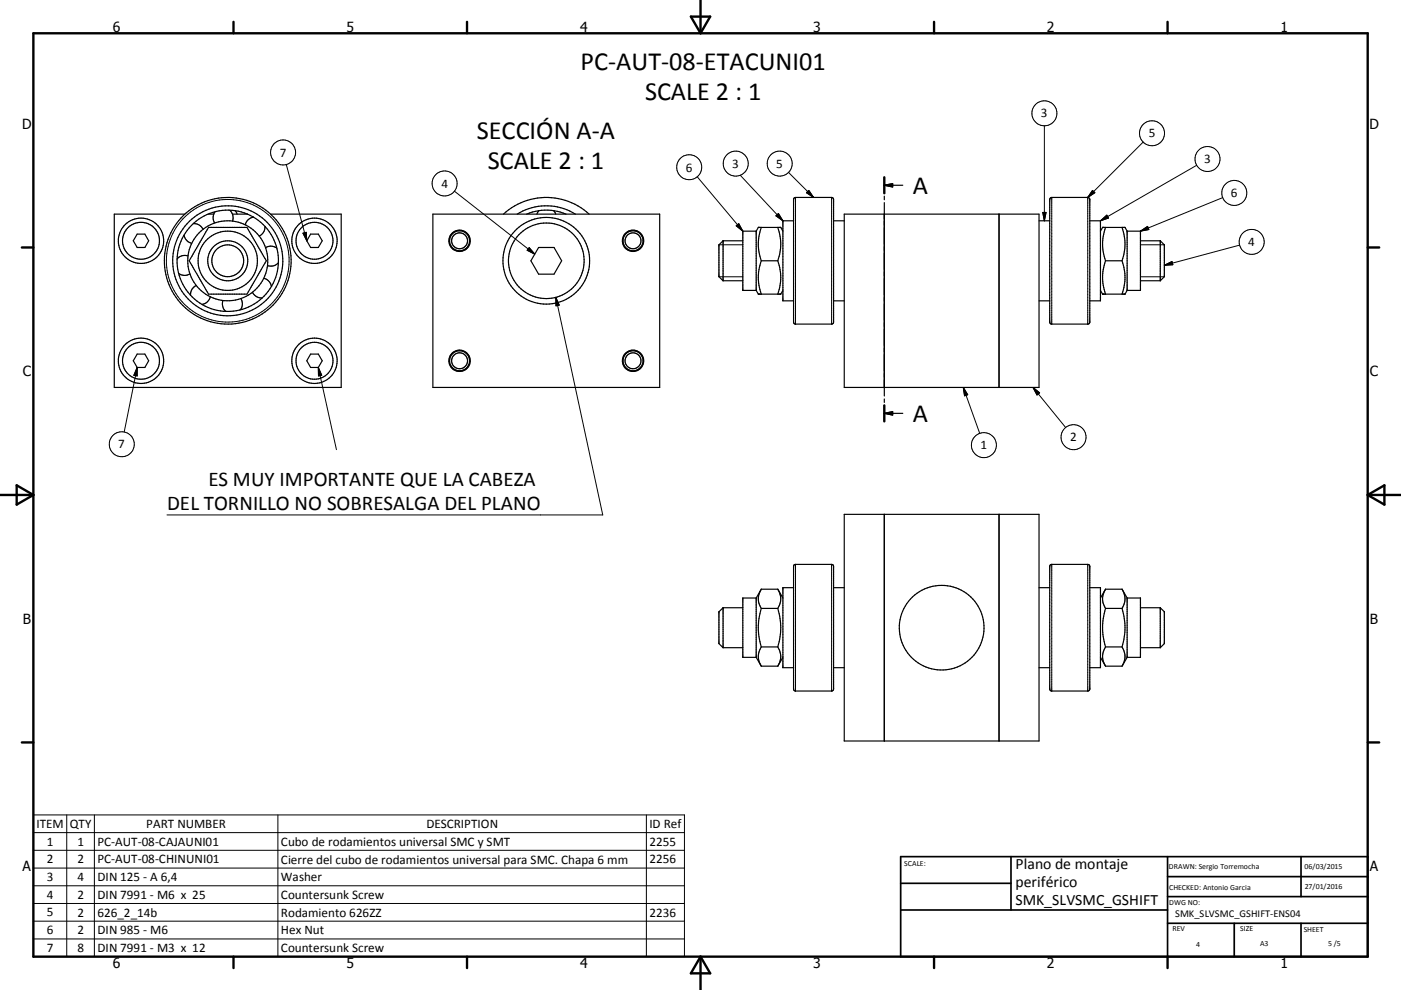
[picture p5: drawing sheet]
<svg xmlns="http://www.w3.org/2000/svg" width="420mm" height="297mm" viewBox="0 0 420 297" stroke-linecap="round" stroke-linejoin="round" font-family="sans-serif">
<g fill="none" stroke="#000" stroke-width=".36">
<path d="M238.1 59.4l11.2-.2 .6 .4v37.1l-.4 .5h-11l-.6-.4v-37zM265.1 53.2v4.8M265.1 58.9v1M265.1 55.6h5.6M265.1 55.6l2.5-.5v1zM315 59.4l11.1-.2 .6 .4v37.1l-.4 .5h-11l-.6-.4v-37zM41.1 70.2h2.3l1.2 2-1.2 2h-2.3l-1.1-2zM55.2 70.5a3 3 0 0 0 2.3 2.5M55.4 64.2h-21.1v52h68v-52h-21.2M56.4 76.8a3 3 0 0 0-3.3 .8M57.9 67.1a2.99 2.99 0 0 1 3 1.7M62.4 64.2h1.7"/>
<path d="M62.5 68.2h11.5l5.4 9.3 .4 .7-5.8 10h-11.5l-5.4-9.3-.4-.7zM64.1 64.2l-.2 1.2 .4 1.5M64.5 63.5l-.4 .7M68.9 63a3.1 3.1 0 0 1 .8 3.3M69.7 64.2h4.5M70.5 63.2l.6 1M76 65.2a3 3 0 0 0-2.5 2.2M79.4 67.9a3 3 0 0 1-1.7 2.9M79.6 74.3a2.98 2.98 0 0 1 3.4 .2M83.5 78.8a2.98 2.98 0 0 1-3.3 .9M93.1 70.2h2.3l1.2 2-1.2 2h-2.3l-1.1-2zM129.8 64.2h68v52h-68z"/>
<path d="M150.9 64.2a19 19 0 0 1 25.7 0M155.1 64.2a16.5 16.5 0 0 1 17.4 0M157.9 64.2a15.2 15.2 0 0 1 11.8 0M161.5 74.2h4.6l2.3 4-2.3 4h-4.6l-2.3-4zM161.6 63.2l-.7 1M166 63.2l.6 1M216.8 72.2v12M216.8 72.2l-1.3 1.3v9.5l1.3 1.2M216.8 72.2h5.9M226.7 69.3h-4v17.8h4M226.7 69.3v17.8M226.7 69.3l.7-1.1h6.7l.6 1.1"/>
<path d="M228.2 78.2a14.3 14.3 0 0 0 0 10M228.2 68.2a14.3 14.3 0 0 0 0 10M228.2 78.2h5M233.2 68.2a14.5 14.5 0 0 1 0 10M233.2 78.2a14.6 14.6 0 0 1 0 10M237.9 66.2h-3.2v24h3.2M249.9 66.2h3.2M253.1 64.2h58.4v52h-58.4zM265.1 60.8v58M299.5 64.2v52M311.5 66.2h3.2M326.7 66.2h3.2v24h-3.2"/>
<path d="M329.9 69.3l.7-1.1h6.7l.6 1.1M331.4 78.2h5M331.4 78.2a14.3 14.3 0 0 0 0 10M331.4 68.2a14.3 14.3 0 0 0 0 10M336.4 68.2a14.5 14.5 0 0 1 0 10M336.4 78.2l.7 2.7a14.2 14.2 0 0 1-.7 7.3M337.9 69.3h4v17.8h-4M337.9 69.3v17.8M341.9 72.2h6M347.9 72.2v12M347.9 72.2l1.2 1.3v9.5l-1.2 1.2M53.5 82a3 3 0 0 0 3.4 .2"/>
<path d="M58.8 85.7a2.97 2.97 0 0 0-1.7 2.9M63 89a3 3 0 0 1-2.4 2.3M66.8 90.1a3.1 3.1 0 0 0 .9 3.3M72.2 89.6a2.99 2.99 0 0 1-.1 3.4M75.7 87.7a2.97 2.97 0 0 0 2.9 1.7M79.1 83.5a3 3 0 0 1 2.3 2.5M216.8 84.2h5.9M226.7 87.1l.7 1.1h6.7l.6-1.1M249.9 90.2h3.2M311.5 90.2h3.2M329.9 87.1l.7 1.1h6.7l.6-1.1M341.9 84.2h6"/>
<path d="M41.1 106.2h2.3l1.2 2-1.2 2h-2.3l-1.1-2zM93.1 106.2h2.3l1.2 2-1.2 2h-2.3l-1.1-2zM265.1 119.7v1M265.1 121.6v4.8M265.1 124l2.5-.5v1zM265.1 124h5.6M253.1 154.3h58.4v68h-58.4zM265.1 154.3v68M299.5 154.3v68M226.7 179.4h-4v17.8h4M226.7 179.4v17.8M228.2 176.8a5.1 5.1 0 0 0 0 5.7"/>
<path d="M228.2 176.8l-1.5 2.6M228.2 176.8h5M233.2 176.8l.2 .4a5 5 0 0 1-.2 5.3M233.2 176.8l1.5 2.6M237.9 176.3h-3.2v24h3.2M238.1 169.4l11.2-.1 .6 .4v37l-.4 .6h-11l-.6-.4v-37zM249.9 176.3h3.2M311.5 176.3h3.2M315 169.4l11.1-.1 .6 .4v37l-.4 .6h-11l-.6-.4v-37zM326.7 176.3h3.2v24h-3.2M331.4 176.8a5.1 5.1 0 0 0 0 5.7M331.4 176.8h5"/>
<path d="M331.4 176.8l-1.5 2.6M336.4 176.8l.7 1.5a4.9 4.9 0 0 1-.7 4.2M336.4 176.8l1.5 2.6M337.9 179.4h4v17.8h-4M337.9 179.4v17.8M216.8 182.3v12M216.8 182.3l-1.3 1.2v9.6l1.3 1.2M216.8 194.3h5.9M216.8 182.3h5.9M226.7 197.2l1.5 2.7M228.2 182.5a19 19 0 0 0 0 11.6M228.2 194.1a5.1 5.1 0 0 0 0 5.8"/>
<path d="M228.2 199.9h5M228.2 194.1h5M228.2 182.5h5M233.2 182.5a19.2 19.2 0 0 1 0 11.6M233.2 194.1a5.1 5.1 0 0 1 0 5.8M234.7 197.2l-1.5 2.7M329.9 197.2l1.5 2.7M331.4 182.5a19 19 0 0 0 0 11.6M331.4 194.1a5.1 5.1 0 0 0 0 5.8M331.4 199.9h5M331.4 194.1h5M331.4 182.5h5"/>
<path d="M336.4 194.1a5.1 5.1 0 0 1 0 5.8M336.4 182.5a19.2 19.2 0 0 1 0 11.6M337.9 197.2l-1.5 2.7M341.9 194.3h6M341.9 182.3h6M347.9 182.3v12M347.9 182.3l1.2 1.2v9.6l-1.2 1.2M249.9 200.3h3.2M311.5 200.3h3.2"/>
<circle cx="42.3" cy="72.2" r="5.5"/>
<circle cx="42.3" cy="72.2" r="6.8"/>
<circle cx="68.3" cy="78.2" r="19"/>
<circle cx="68.3" cy="78.2" r="4.8"/>
<circle cx="68.3" cy="78.2" r="12"/>
<circle cx="68.3" cy="78.2" r="8.9"/>
<circle cx="68.3" cy="78.3" r="16.5"/>
<circle cx="68.3" cy="78.2" r="6"/>
<circle cx="68.3" cy="78.2" r="15.2"/>
<circle cx="94.3" cy="72.2" r="6.8"/>
<circle cx="94.3" cy="72.2" r="5.5"/>
<circle cx="137.8" cy="72.2" r="2.39"/>
<circle cx="137.8" cy="72.2" r="2.99"/>
<circle cx="137.8" cy="72.2" r="3.2"/>
<circle cx="163.8" cy="78.2" r="13"/>
<circle cx="163.8" cy="78.2" r="11.3"/>
<circle cx="189.8" cy="72.2" r="3"/>
<circle cx="189.8" cy="72.2" r="3.2"/>
<circle cx="189.8" cy="72.2" r="2.39"/>
<circle cx="42.3" cy="108.2" r="5.5"/>
<circle cx="42.3" cy="108.2" r="6.8"/>
<circle cx="94.3" cy="108.2" r="6.8"/>
<circle cx="94.3" cy="108.2" r="5.5"/>
<circle cx="137.8" cy="108.2" r="2.99"/>
<circle cx="137.8" cy="108.2" r="2.38"/>
<circle cx="137.8" cy="108.2" r="3.2"/>
<circle cx="189.8" cy="108.2" r="3"/>
<circle cx="189.8" cy="108.2" r="2.39"/>
<circle cx="189.8" cy="108.2" r="3.2"/>
<circle cx="282.3" cy="188.3" r="12.7"/>
</g>
<g fill="none" stroke="#000" stroke-width=".3">
<path d="M313.1 37.7v28.5M85.8 49.4l6.2 22.8M136.2 57.4l24.1 18.8M209 53l13.7 16.3M221.9 52.6l12.8 13.6M236.4 51.7l7.5 7.5M238.5 59.2v38M241.8 57.8l.7-.7 1.4 2.1zM249.3 59.2v38M315.3 59.2v38M326.1 59.2v38M327.5 57.1l.7 .7-2.1 1.4z"/>
<path d="M342.7 42.6l-16.6 16.6M358.8 49.6l-28.9 16.6M366.6 59.3l-24.7 10M90.8 70l1-.3 .2 2.5zM158.7 74.3l1.6 1.9-2.2-1.1zM215.6 73.4h7.1M220.7 67.7l.8-.6 1.2 2.2zM232.6 64.7l.8-.6 1.3 2.1zM312.6 63.7h1l-.5 2.5zM329.9 66.2l1.9-1.7 .5 .9zM341.9 73.4h7.2M341.9 69.3l2.1-1.4 .4 1z"/>
<path d="M349.1 79.6l2.3-1.1 .2 .9zM371.7 73.5l-22.6 6.1M166.6 89.2l14.1 65.3h-130.6M166.6 89.2l1.1 2.3-1 .2zM215.6 83h7.1M341.9 83h7.2M41.1 110.2l-3.9 19.4M41.1 110.2v2.6l-1-.2zM95.4 110.2l5.5 24.7M95.4 110.2l1.1 2.4-1 .2zM288.8 116.2l4.9 13.8M288.8 116.2l1.3 2.2-.9 .4z"/>
<path d="M309.7 116.2l9.8 12M309.7 116.2l2 1.7-.8 .6zM238.5 169.3v38M249.3 169.3v38M315.3 169.3v38M326.1 169.3v38M10 244.5h195.2v42.5h-195.2zM10 249.8h195.2M10 255.1h195.2M20 244.5v42.5M28.3 244.5v42.5M83.3 244.5v42.5"/>
<path d="M193.8 244.5v42.5M10 260.4h195.2M10 265.7h195.2M10 271.1h195.2M10 276.4h195.2M10 281.7h195.2"/>
<circle cx="313.1" cy="34" r="3.8"/>
<circle cx="345.4" cy="40" r="3.8"/>
<circle cx="84.9" cy="45.7" r="3.8"/>
<circle cx="133.3" cy="55" r="3.7"/>
<circle cx="206.6" cy="50.2" r="3.7"/>
<circle cx="220.6" cy="49.1" r="3.8"/>
<circle cx="233.8" cy="49.1" r="3.8"/>
<circle cx="362" cy="47.7" r="3.8"/>
<circle cx="370.1" cy="57.9" r="3.8"/>
<circle cx="68.3" cy="78.2" r="18.4"/>
<circle cx="375.3" cy="72.6" r="3.7"/>
<circle cx="36.5" cy="133.3" r="3.8"/>
<circle cx="295" cy="133.5" r="3.8"/>
<circle cx="321.9" cy="131.2" r="3.8"/>
</g>
<g fill="#000">
<circle cx="227.4" cy="68.2" r=".18"/>
<circle cx="330.6" cy="68.2" r=".18"/>
<circle cx="227.4" cy="88.2" r=".18"/>
<circle cx="330.6" cy="88.2" r=".18"/>
</g>
<g fill="none" stroke="#000" stroke-width=".71">
<path d="M10 10h400v277h-400zM70 6.6v3.4M140 6.6v3.4M207.1 5h5.8l-2.9 5zM210 0v10M280 6.6v3.4M350 6.6v3.4M265.1 53.2v4.8M6.6 74.2h3.4M410 74.2h3.5M265.1 121.6v4.8M0 148.5h10"/>
<path d="M5 145.6l5 2.9-5 2.9zM410 148.5h10.1M410 148.5l5.1-2.9v5.8zM6.6 222.7h3.4M410 222.7h3.5M70 287v3.4M140 287v3.4M210 287v10M210 287l2.9 5h-5.8zM280 287v3.4M350 287v3.4"/>
</g>
<path d="M270 257h140v30h-140zM303.1 257v16M350 257v30M390.1 257v12M270 265h33.1M270 273h80M350 277h60M350 269h60M350 263h60M370 277v10M390.1 277v10" fill="none" stroke="#000" stroke-width=".51"/>
<path d="M265.1 55.6l2.5-.5v1zM265.1 124l2.5-.5v1z" fill="#000" stroke="#000" stroke-width=".36"/>
<g fill="#000" stroke="#000" stroke-width=".3">
<path d="M241.8 57.8l.7-.7 1.4 2.1zM327.5 57.1l.7 .7-2.1 1.4zM90.8 70l1-.3 .2 2.5zM158.7 74.3l1.6 1.9-2.2-1.1zM220.7 67.7l.8-.6 1.2 2.2zM232.6 64.7l.8-.6 1.3 2.1zM312.6 63.7h1l-.5 2.5zM329.9 66.2l1.9-1.7 .5 .9zM341.9 69.3l2.1-1.4 .4 1zM349.1 79.6l2.3-1.1 .2 .9zM166.6 89.2l1.1 2.3-1 .2zM41.1 110.2v2.6l-1-.2z"/>
<path d="M95.4 110.2l1.1 2.4-1 .2zM288.8 116.2l1.3 2.2-.9 .4zM309.7 116.2l2 1.7-.8 .6z"/>
</g>
<g font-size="7.9">
<text x="174.1" y="20.9">PC-AUT-08-ETACUNI01</text>
<text x="193.4" y="29.9">SCALE 2 : 1</text>
<text x="142.9" y="41.7">SECCIÓN A-A</text>
<text x="146.2" y="50.6">SCALE 2 : 1</text>
<text x="273.6" y="58.1">A</text>
<text x="273.6" y="126.5">A</text>
</g>
<g font-size="6.3">
<text x="62.5" y="145.9">ES MUY IMPORTANTE QUE LA CABEZA</text>
<text x="50.1" y="153.1">DEL TORNILLO NO SOBRESALGA DEL PLANO</text>
</g>
<g font-size="4.7">
<text x="304.5" y="260.8">Plano de montaje</text>
<text x="304.5" y="266.2">periférico</text>
<text x="304.5" y="271.6">SMK_SLVSMC_GSHIFT</text>
</g>
<g font-size="4.2">
<text x="33.9" y="9.6">6</text>
<text x="103.9" y="9.6">5</text>
<text x="173.9" y="9.6">4</text>
<text x="243.8" y="9.6">3</text>
<text x="313.9" y="9.6">2</text>
<text x="383.9" y="9.6">1</text>
<text x="6.7" y="38.7">D</text>
<text x="410.5" y="38.7">D</text>
<text x="6.9" y="112.9">C</text>
<text x="410.7" y="112.9">C</text>
<text x="6.9" y="187.1">B</text>
<text x="410.7" y="187.1">B</text>
<text x="6.8" y="261.4">A</text>
<text x="410.7" y="261.4">A</text>
<text x="33.9" y="290.4">6</text>
<text x="103.9" y="290.4">5</text>
<text x="173.9" y="290.4">4</text>
<text x="243.8" y="290.4">3</text>
<text x="313.9" y="290.4">2</text>
<text x="383.9" y="290.4">1</text>
</g>
<g font-size="3.9">
<text x="312.1" y="35.2">3</text>
<text x="344.4" y="41.2">5</text>
<text x="83.9" y="47">7</text>
<text x="205.7" y="51.5">6</text>
<text x="219.5" y="50.4">3</text>
<text x="232.7" y="50.4">5</text>
<text x="361" y="48.9">3</text>
<text x="132.3" y="56.3">4</text>
<text x="369.1" y="59.2">6</text>
<text x="374.2" y="73.8">4</text>
<text x="35.5" y="134.5">7</text>
<text x="294" y="134.8">1</text>
<text x="320.9" y="132.4">2</text>
<text x="10.9" y="248.4">ITEM</text>
<text x="20.9" y="248.4">QTY</text>
<text x="43.9" y="248.4">PART NUMBER</text>
<text x="127.8" y="248.4">DESCRIPTION</text>
<text x="194.7" y="248.5">ID Ref</text>
<text x="14.1" y="253.7">1</text>
<text x="23.2" y="253.7">1</text>
<text x="29.2" y="253.7">PC-AUT-08-CAJAUNI01</text>
<text x="84.2" y="253.7">Cubo de rodamientos universal SMC y SMT</text>
<text x="194.7" y="253.7">2255</text>
<text x="14.1" y="259">2</text>
<text x="23.2" y="259">2</text>
<text x="29.2" y="259">PC-AUT-08-CHINUNI01</text>
<text x="84.2" y="259.1">Cierre del cubo de rodamientos universal para SMC. Chapa 6 mm</text>
<text x="194.7" y="259">2256</text>
<text x="14.1" y="264.3">3</text>
<text x="14.1" y="269.7">4</text>
<text x="23.2" y="264.3">4</text>
<text x="23.2" y="269.7">2</text>
<text x="29.2" y="264.3">DIN 125 - A 6,4</text>
<text x="29.2" y="269.7">DIN 7991 - M6 x 25</text>
<text x="84.2" y="264.4">Washer</text>
<text x="84.2" y="269.7">Countersunk Screw</text>
<text x="14.1" y="274.9">5</text>
<text x="23.2" y="275">2</text>
<text x="29.2" y="275.1">626_2_14b</text>
<text x="84.2" y="275.1">Rodamiento 626ZZ</text>
<text x="194.7" y="275">2236</text>
<text x="14.1" y="280.2">6</text>
<text x="23.2" y="280.2">2</text>
<text x="29.2" y="280.2">DIN 985 - M6</text>
<text x="84.2" y="280.2">Hex Nut</text>
<text x="14.1" y="285.6">7</text>
<text x="23.2" y="285.6">8</text>
<text x="29.2" y="285.6">DIN 7991 - M3 x 12</text>
<text x="84.2" y="285.7">Countersunk Screw</text>
</g>
<text font-size="3.1" x="352.3" y="275">SMK_SLVSMC_GSHIFT-ENS04</text>
<g font-size="2.4">
<text x="271.1" y="259.7">SCALE:</text>
<text x="350.4" y="260.8">DRAWN: Sergio Torremocha</text>
<text x="391.1" y="260.6">06/03/2015</text>
<text x="350.5" y="267">CHECKED: Antonio Garcia</text>
<text x="391.2" y="266.7">27/01/2016</text>
<text x="350.5" y="271.4">DWG NO:</text>
<text x="351.5" y="279.3">REV</text>
<text x="371.9" y="279.4">SIZE</text>
<text x="390.9" y="279.6">SHEET</text>
<text x="358.6" y="284.1">4</text>
<text x="377.8" y="283.9">A3</text>
<text x="398.2" y="283.8">5 /5</text>
</g>
</svg>
